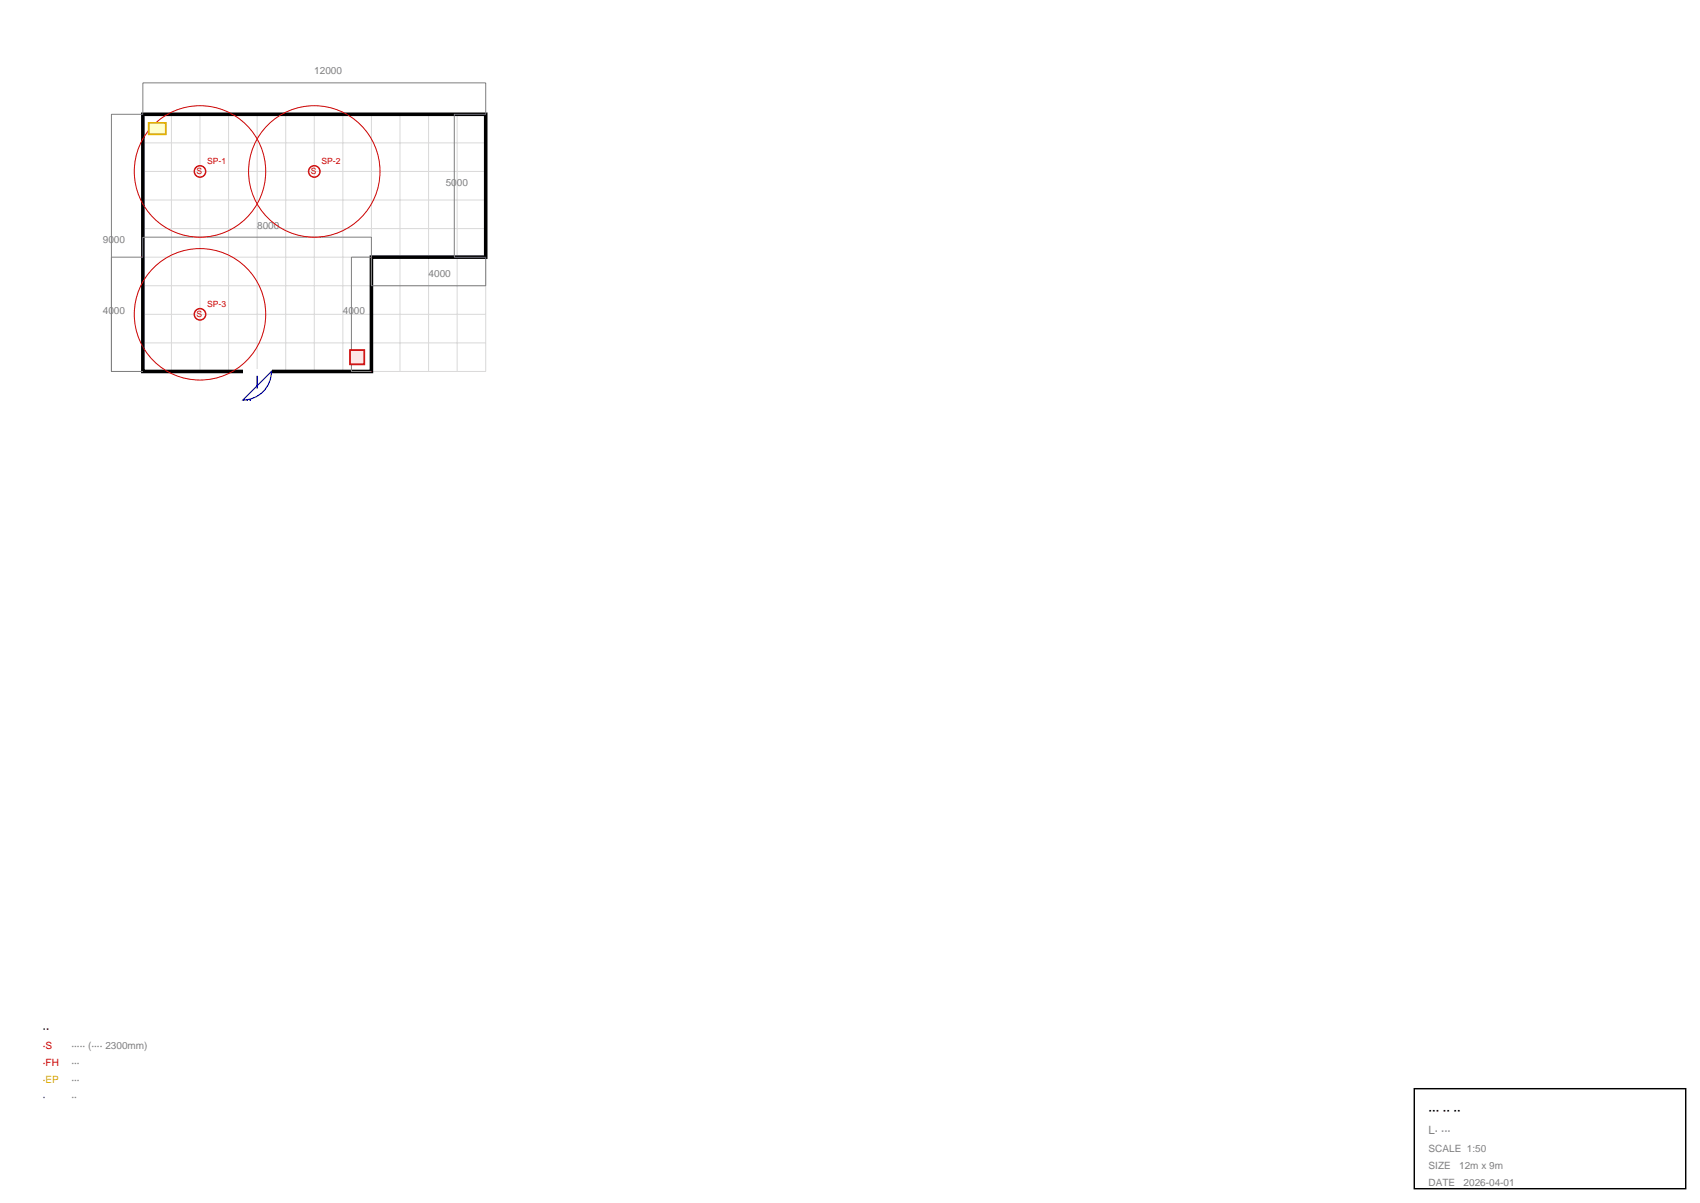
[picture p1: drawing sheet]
<svg xmlns="http://www.w3.org/2000/svg" width="420mm" height="297mm" viewBox="0 0 420 297" stroke-linecap="round" stroke-linejoin="round" font-family="sans-serif">
<g fill="none" stroke="#d9d9d9" stroke-width=".25">
<path d="M35.3 35.3h84.6M42.3 28.2v63.5M49.4 28.2v63.5M56.4 28.2v63.5M63.5 28.2v63.5M70.6 28.2v63.5M77.6 28.2v63.5M84.7 28.2v63.5M91.7 28.2v63.5M98.8 28.2v63.5M105.8 28.2v63.5M112.9 28.2v63.5"/>
<path d="M35.3 42.3h84.6M35.3 49.4h84.6M35.3 56.4h84.6M35.3 63.5h84.6M35.3 70.6h84.6M35.3 77.6h84.6M35.3 91.7h84.6zM35.3 91.7v-63.5h84.6v63.5M35.3 84.7h84.6"/>
</g>
<path d="M35.3 28.2h84.6v35.3h-28.2v28.2h-56.4z" fill="none" stroke="#000" stroke-width=".88" stroke-linecap="butt"/>
<g fill="none" stroke="#808080" stroke-width=".25">
<path d="M27.5 28.2v63.5zM35.3 20.5h84.6zM35.3 20.5v7.7h-7.8M112.2 28.2v35.3zM119.9 20.5v7.7h-7.7M35.3 58.6h56.4zM35.3 58.6v4.9h-7.8M91.7 58.6v12M27.5 63.5v28.2zM86.8 63.5v28.2zM86.8 63.5h4.9M91.7 70.6h28.2z"/>
<path d="M112.2 63.5h7.7v7.1M27.5 91.7h7.8M86.8 91.7h4.9"/>
</g>
<path d="M60 91.2h7v1.1h-7z" fill="#fff"/>
<path d="M60 98.8l7-7.1a7.1 7.1 0 0 1-7 7.1z" fill="none" stroke="#00c" stroke-width=".28"/>
<path d="M63.5 92.8v3.2z" fill="none" stroke="#00c" stroke-width=".35"/>
<g fill="none" stroke="#c00" stroke-width=".25">
<circle cx="49.4" cy="42.3" r="16.2"/>
<circle cx="77.6" cy="42.3" r="16.2"/>
<circle cx="49.4" cy="77.6" r="16.2"/>
</g>
<g fill="none" stroke="#c00" stroke-width=".35">
<circle cx="49.4" cy="42.3" r="1.41"/>
<circle cx="77.6" cy="42.3" r="1.41"/>
<circle cx="49.4" cy="77.6" r="1.41"/>
</g>
<path d="M86.4 86.4h3.6v3.6h-3.6z" fill="#ffe6e6" stroke="#c00" stroke-width=".42"/>
<path d="M36.7 30.3h4.2v2.9h-4.2z" fill="#ffc" stroke="#e6b300" stroke-width=".42"/>
<path d="M349.2 268.8h67.1v24.7h-67.1z" fill="none" stroke="#000" stroke-width=".35"/>
<text font-size="3.2" x="352.8" y="275.2">··· ·· ··</text>
<text font-size="2.8" fill="#00c" x="60.7" y="99.5">··</text>
<text font-size="2.8" x="10.6" y="254.7">··</text>
<text font-size="2.8" fill="#808080" x="352.8" y="280.1">L· ···</text>
<g font-size="2.5" fill="#808080">
<text x="77.6" y="18.3">12000</text>
<text x="110.1" y="45.9">5000</text>
<text x="25.4" y="60">9000</text>
<text x="63.5" y="56.4">8000</text>
<text x="105.8" y="68.4">4000</text>
<text x="25.4" y="77.6">4000</text>
<text x="84.7" y="77.6">4000</text>
<text x="17.6" y="258.9">····· (···· 2300mm)</text>
<text x="17.6" y="263.2">···</text>
<text x="17.6" y="267.4">···</text>
<text x="17.6" y="271.6">··</text>
<text x="352.8" y="284.3">SCALE 1:50</text>
<text x="352.8" y="288.6">SIZE</text>
<text x="352.8" y="292.8">DATE</text>
<text x="360.3" y="288.6">12m x 9m</text>
<text x="361.4" y="292.8">2026-04-01</text>
</g>
<g font-size="2.5" fill="#c00">
<text x="10.6" y="258.9">·S</text>
<text x="10.6" y="263.2">·FH</text>
</g>
<text font-size="2.5" fill="#e6b300" x="10.6" y="267.4">·EP</text>
<text font-size="2.5" fill="#00c" x="10.6" y="271.6">·</text>
<g font-size="2.1" fill="#c00">
<text x="51.2" y="40.6">SP-1</text>
<text x="79.4" y="40.6">SP-2</text>
<text x="48.5" y="43">S</text>
<text x="76.7" y="43">S</text>
<text x="51.2" y="75.8">SP-3</text>
<text x="48.5" y="78.3">S</text>
</g>
<text font-size="1.8" fill="#664d00" x="37" y="32.5">EP</text>
</svg>
